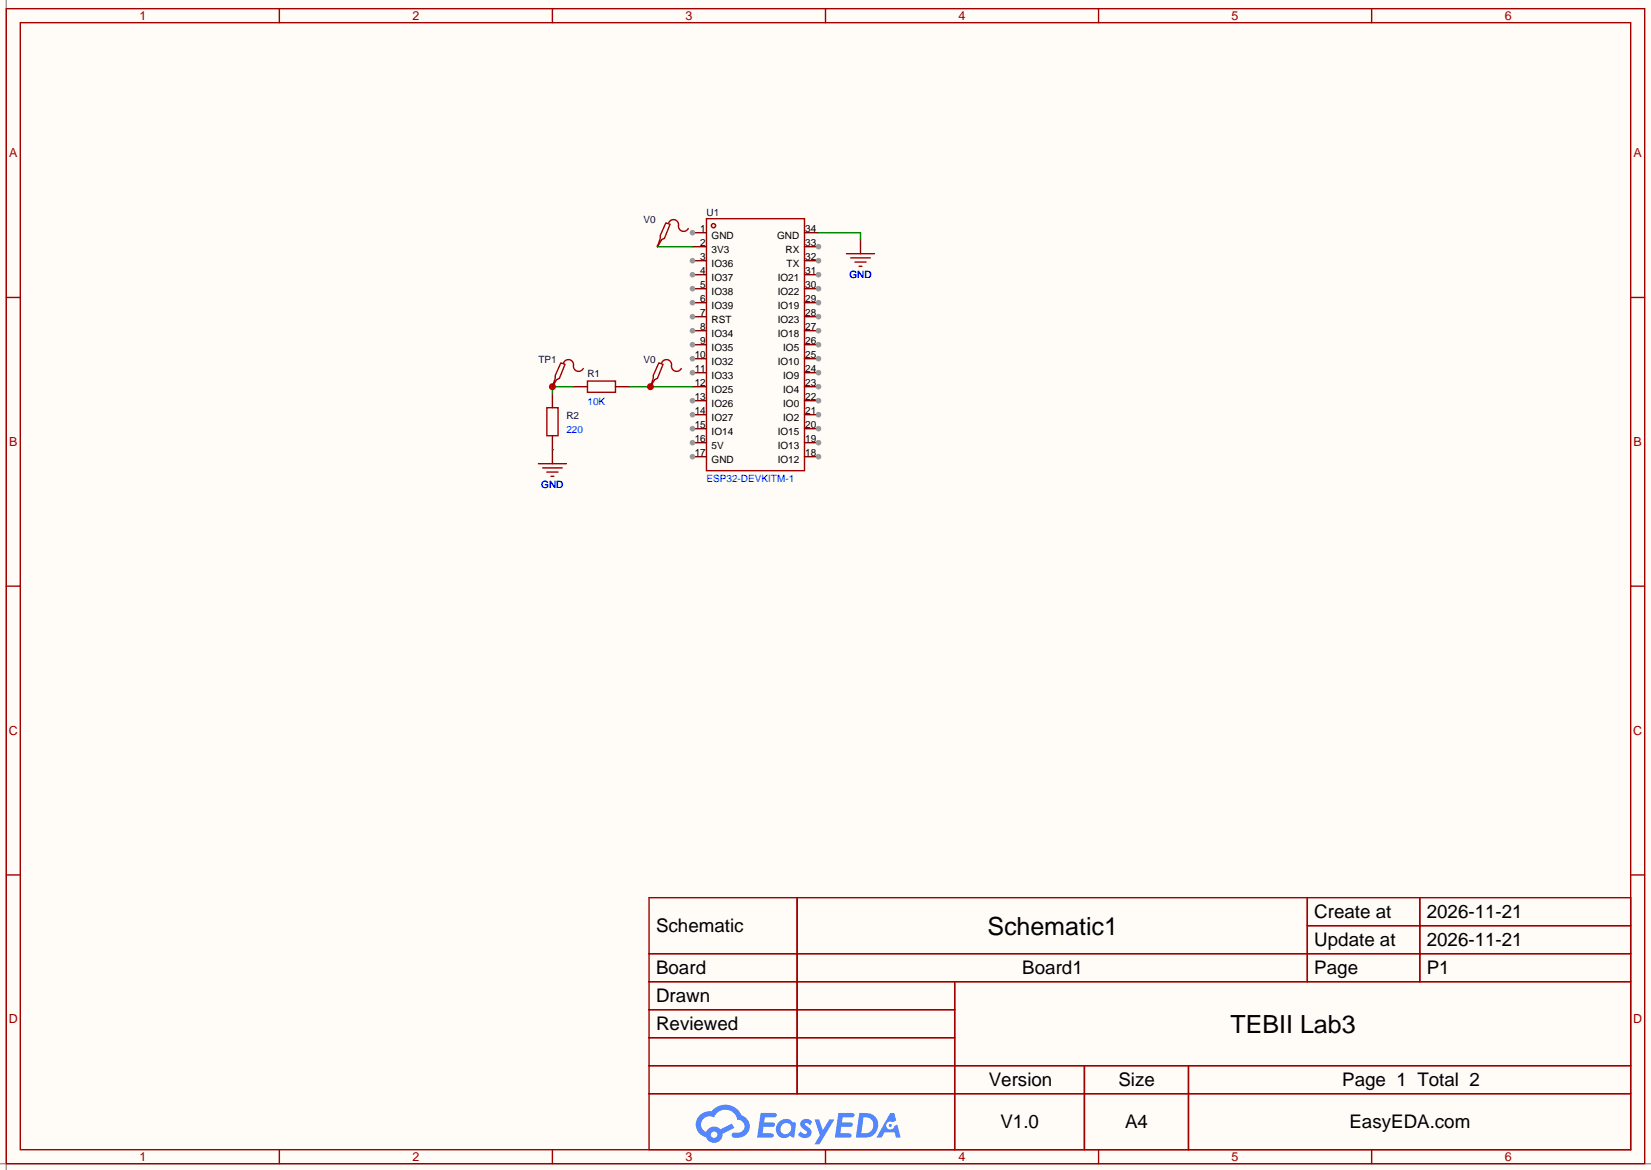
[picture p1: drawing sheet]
<svg xmlns="http://www.w3.org/2000/svg" width="299mm" height="212mm" viewBox="0 0 299 212" stroke-linecap="round" stroke-linejoin="round" font-family="sans-serif">
<path d="M0 0h299.5v212.3h-299.5z" fill="#fffcf7"/>
<path d="M1.1 0v212.3M0 211.1h299.5" fill="none" stroke="#999" stroke-width=".25"/>
<g fill="none" stroke="#a10000" stroke-width=".25">
<path d="M1.1 1.6h297.2v209.5h-297.2zM3.7 4.1h292.1v204.5h-292.1zM50.7 1.6v2.5M100.2 1.6v2.5M149.7 1.6v2.5M199.3 1.6v2.5M248.8 1.6v2.5M1.1 54h2.6M295.8 54h2.5M1.1 106.4h2.6M295.8 106.4h2.5M1.1 158.7h2.6"/>
<path d="M295.8 158.7h2.5M117.7 162.9h178.1v45.7h-178.1zM117.7 173h178.1M117.7 178.1h178.1M144.6 162.9v35.5M173.2 178.1v30.5M237.1 162.9v15.2M237.1 167.9h58.7M257.5 162.9v15.2M117.7 183.2h55.5M117.7 193.3h178.1M117.7 188.3h55.5"/>
<path d="M117.7 198.4h178.1M196.7 193.3v15.3M215.6 193.3v15.3M50.7 208.6v2.5M100.2 208.6v2.5M149.7 208.6v2.5M199.3 208.6v2.5M248.8 208.6v2.5"/>
</g>
<g fill="#5487ff">
<path d="M145.5 203.3a1.3 1.3 0 0 1 1.8 .2l-.4 .7a.54 .54 0 0 0-.9-.3l.1 .2a1.58 1.58 0 0 1 1.1 1.6 1.43 1.43 0 0 1-2.5 .2l.5-.6a.64 .64 0 0 0 .5 .4 .64 .64 0 0 0 .7-.2l-.2-.3a1.6 1.6 0 0 1-1-1.5z"/>
<path d="M147.7 203.1h.9l.7 2 1.1-2h.9l-2.7 4.5h-.9l1-1.7z"/>
<path d="M138 201.9h1.6a1.31 1.31 0 0 1 1.2 .2 .4 .4 0 0 1-.3 .6h-1.8l-.1 .9h1.6a.4 .4 0 0 1 .4 .5 .4 .4 0 0 1-.4 .3h-1.7l-.2 1.2h.8a1.23 1.23 0 0 1 1.2 .2 .39 .39 0 0 1-.3 .6h-2.7z"/>
<path d="M152.1 201.9h1.6a1.32 1.32 0 0 1 1.3 .2 .39 .39 0 0 1-.4 .6h-1.7l-.2 .9h1.7a.4 .4 0 0 1 .3 .5 .4 .4 0 0 1-.4 .3h-1.7l-.2 1.2h.8a1.23 1.23 0 0 1 1.2 .2 .39 .39 0 0 1-.3 .6h-2.7z"/>
<path d="M161.5 201.9h.7l.4 1.4-.7 .3a.75 .75 0 0 0-1.1 .3 .75 .75 0 0 0 .5 1.1 .75 .75 0 0 0 .9-.7l.6-.3 .6 2.4h-.9l-.2-1h-1.9l-.5 1h-.9z"/>
<path d="M155.9 201.9l-.7 4.5h1.5a2.27 2.27 0 0 0 2.6-2.3 2.27 2.27 0 0 0-2.7-2.2zM156.6 202.7a1.5 1.5 0 0 1 1.8 1.5 1.5 1.5 0 0 1-1.9 1.4h-.3z"/>
<path d="M141.3 203.5a1.62 1.62 0 0 0-.4 2.2 1.62 1.62 0 0 0 2 .6l.4-.3 .3 .3 .5 .1 .3-2.5-.2-.2-.4-.1a1.58 1.58 0 0 0-2.5-.1zM141.9 204.1a.99 .99 0 0 1 1.6 .3 .99 .99 0 0 1-.9 1.3 .94 .94 0 0 1-1-.5 .94 .94 0 0 1 .3-1.1z"/>
<path d="M126.9 202.3a2.37 2.37 0 0 0 1.2 4 1.54 1.54 0 0 0 1.7 1 1.54 1.54 0 0 0 1.3-1.6l2.1-1.1-.5-.7-2 1a1.57 1.57 0 0 0-2.6 .5 1.5 1.5 0 0 1-.8-2.1 1.5 1.5 0 0 1 2.2-.5 2.23 2.23 0 0 1 2.3-1.5 2.23 2.23 0 0 1 2 1.9 1.16 1.16 0 0 1 1.2 1 1.16 1.16 0 0 1-1 1.3h-.7a.47 .47 0 0 0-.6 .4 .47 .47 0 0 0 .4 .5 2.23 2.23 0 0 0 2.3-.6 2.23 2.23 0 0 0 .4-2.3 2.16 2.16 0 0 0-1.3-1.1 3.2 3.2 0 0 0-5.4-.8l-1.2 .1zM129 205.9a.58 .58 0 0 1 1.1 0 .58 .58 0 0 1-1.1 0z"/>
<circle cx="161.5" cy="204.2" r=".28"/>
</g>
<g fill="none" stroke="#a10000" stroke-width=".25">
<path d="M128.1 39.7h17.8v45.7h-17.8z"/>
<circle cx="129.4" cy="40.9" r=".38"/>
</g>
<path d="M125.6 42.2h2.5" fill="none" stroke="#870000" stroke-width=".25"/>
<circle cx="125.6" cy="42.2" r=".51" fill="#999"/>
<path d="M125.6 44.8h2.5M125.6 47.3h2.5" fill="none" stroke="#870000" stroke-width=".25"/>
<circle cx="125.6" cy="47.3" r=".51" fill="#999"/>
<path d="M125.6 49.8h2.5" fill="none" stroke="#870000" stroke-width=".25"/>
<circle cx="125.6" cy="49.8" r=".51" fill="#999"/>
<path d="M125.6 52.4h2.5" fill="none" stroke="#870000" stroke-width=".25"/>
<circle cx="125.6" cy="52.4" r=".51" fill="#999"/>
<path d="M125.6 54.9h2.5" fill="none" stroke="#870000" stroke-width=".25"/>
<circle cx="125.6" cy="54.9" r=".51" fill="#999"/>
<path d="M125.6 57.5h2.5" fill="none" stroke="#870000" stroke-width=".25"/>
<circle cx="125.6" cy="57.5" r=".51" fill="#999"/>
<path d="M125.6 60h2.5" fill="none" stroke="#870000" stroke-width=".25"/>
<circle cx="125.6" cy="60" r=".51" fill="#999"/>
<path d="M125.6 62.5h2.5" fill="none" stroke="#870000" stroke-width=".25"/>
<circle cx="125.6" cy="62.5" r=".51" fill="#999"/>
<path d="M125.6 65.1h2.5" fill="none" stroke="#870000" stroke-width=".25"/>
<circle cx="125.6" cy="65.1" r=".51" fill="#999"/>
<path d="M125.6 67.6h2.5" fill="none" stroke="#870000" stroke-width=".25"/>
<circle cx="125.6" cy="67.6" r=".51" fill="#999"/>
<path d="M125.6 70.2h2.5M125.6 72.7h2.5" fill="none" stroke="#870000" stroke-width=".25"/>
<circle cx="125.6" cy="72.7" r=".51" fill="#999"/>
<path d="M125.6 75.2h2.5" fill="none" stroke="#870000" stroke-width=".25"/>
<circle cx="125.6" cy="75.2" r=".51" fill="#999"/>
<path d="M125.6 77.8h2.5" fill="none" stroke="#870000" stroke-width=".25"/>
<circle cx="125.6" cy="77.8" r=".51" fill="#999"/>
<path d="M125.6 80.3h2.5" fill="none" stroke="#870000" stroke-width=".25"/>
<circle cx="125.6" cy="80.3" r=".51" fill="#999"/>
<path d="M125.6 82.9h2.5" fill="none" stroke="#870000" stroke-width=".25"/>
<circle cx="125.6" cy="82.9" r=".51" fill="#999"/>
<path d="M145.9 82.9h2.6" fill="none" stroke="#870000" stroke-width=".25"/>
<circle cx="148.5" cy="82.9" r=".51" fill="#999"/>
<path d="M145.9 80.3h2.6" fill="none" stroke="#870000" stroke-width=".25"/>
<circle cx="148.5" cy="80.3" r=".51" fill="#999"/>
<path d="M145.9 77.8h2.6" fill="none" stroke="#870000" stroke-width=".25"/>
<circle cx="148.5" cy="77.8" r=".51" fill="#999"/>
<path d="M145.9 75.2h2.6" fill="none" stroke="#870000" stroke-width=".25"/>
<circle cx="148.5" cy="75.2" r=".51" fill="#999"/>
<path d="M145.9 72.7h2.6" fill="none" stroke="#870000" stroke-width=".25"/>
<circle cx="148.5" cy="72.7" r=".51" fill="#999"/>
<path d="M145.9 70.2h2.6" fill="none" stroke="#870000" stroke-width=".25"/>
<circle cx="148.5" cy="70.2" r=".51" fill="#999"/>
<path d="M145.9 67.6h2.6" fill="none" stroke="#870000" stroke-width=".25"/>
<circle cx="148.5" cy="67.6" r=".51" fill="#999"/>
<path d="M145.9 65.1h2.6" fill="none" stroke="#870000" stroke-width=".25"/>
<circle cx="148.5" cy="65.1" r=".51" fill="#999"/>
<path d="M145.9 62.5h2.6" fill="none" stroke="#870000" stroke-width=".25"/>
<circle cx="148.5" cy="62.5" r=".51" fill="#999"/>
<path d="M145.9 60h2.6" fill="none" stroke="#870000" stroke-width=".25"/>
<circle cx="148.5" cy="60" r=".51" fill="#999"/>
<path d="M145.9 57.5h2.6" fill="none" stroke="#870000" stroke-width=".25"/>
<circle cx="148.5" cy="57.5" r=".51" fill="#999"/>
<path d="M145.9 54.9h2.6" fill="none" stroke="#870000" stroke-width=".25"/>
<circle cx="148.5" cy="54.9" r=".51" fill="#999"/>
<path d="M145.9 52.4h2.6" fill="none" stroke="#870000" stroke-width=".25"/>
<circle cx="148.5" cy="52.4" r=".51" fill="#999"/>
<path d="M145.9 49.8h2.6" fill="none" stroke="#870000" stroke-width=".25"/>
<circle cx="148.5" cy="49.8" r=".51" fill="#999"/>
<path d="M145.9 47.3h2.6" fill="none" stroke="#870000" stroke-width=".25"/>
<circle cx="148.5" cy="47.3" r=".51" fill="#999"/>
<path d="M145.9 44.8h2.6" fill="none" stroke="#870000" stroke-width=".25"/>
<circle cx="148.5" cy="44.8" r=".51" fill="#999"/>
<path d="M145.9 42.2h2.6M156.1 43.5v2.5M100.2 69.9v.3M100.2 71.4v2.6M100.2 79v5.1M104 70.2h2.6M111.6 70.2h2.6" fill="none" stroke="#870000" stroke-width=".25"/>
<path d="M153.5 46h5.1M154.3 46.8h3.6M155.1 47.6h2M155.8 48.3h.5M99.2 74h2v5h-2zM106.6 69.1h5v2.1h-5zM97.7 84.1h5M98.4 84.9h3.6M99.2 85.7h2M99.9 86.4h.6" fill="none" stroke="#a10000" stroke-width=".25"/>
<path d="M148.5 42.2h7.6v1.3M104 70.2h-3.8v1.2M114.2 70.2h11.4M100.2 81.6h.1" fill="none" stroke="#008700" stroke-width=".25"/>
<circle cx="100.2" cy="70.2" r=".63" fill="#c00"/>
<path d="M101.7 65.8l.8 .3-1 2.5-.5 .3-.8 1.3 .5-1.6v-.5zM102.2 65.8a.93 .93 0 0 1 1.2-.5 .93 .93 0 0 1 .6 1 .94 .94 0 0 0 .7 1 .94 .94 0 0 0 1.1-.4" fill="none" stroke="#a10000" stroke-width=".25"/>
<path d="M118 69.9v.3" fill="none" stroke="#870000" stroke-width=".25"/>
<circle cx="118" cy="70.2" r=".63" fill="#c00"/>
<path d="M120.8 40.4l.7 .3-1 2.5-.5 .3-.7 1.3 .5-1.6v-.5zM121.3 40.4a.93 .93 0 0 1 1.1-.5 .93 .93 0 0 1 .7 1 .94 .94 0 0 0 .6 1 .94 .94 0 0 0 1.1-.4M119.5 65.8l.8 .3-1 2.5-.6 .3-.7 1.3 .5-1.6v-.5zM120 65.8a.93 .93 0 0 1 1.1-.5 .93 .93 0 0 1 .7 1 .94 .94 0 0 0 .7 1 .94 .94 0 0 0 1.1-.4" fill="none" stroke="#a10000" stroke-width=".25"/>
<path d="M119.3 44.5v.3" fill="none" stroke="#870000" stroke-width=".25"/>
<path d="M119.3 44.8h6.3" fill="none" stroke="#008700" stroke-width=".25"/>
<g font-size="4.5">
<text x="179.1" y="169.7">Schematic1</text>
<text x="223.2" y="187.5">TEBII Lab3</text>
</g>
<g font-size="3.4">
<text x="238.4" y="166.6">Create at</text>
<text x="258.8" y="166.6">2026-11-21</text>
<text x="119" y="169.1">Schematic</text>
<text x="238.4" y="171.6">Update at</text>
<text x="258.8" y="171.6">2026-11-21</text>
<text x="119" y="176.7">Board</text>
<text x="185.4" y="176.7">Board1</text>
<text x="238.4" y="176.7">Page</text>
<text x="258.8" y="176.7">P1</text>
<text x="119" y="181.8">Drawn</text>
<text x="119" y="186.9">Reviewed</text>
<text x="179.4" y="197">Version</text>
<text x="202.9" y="197">Size</text>
<text x="243.5" y="197">Page 1 Total 2</text>
<text x="181.5" y="204.7">V1.0</text>
<text x="204.1" y="204.7">A4</text>
<text x="244.8" y="204.7">EasyEDA.com</text>
</g>
<g font-size="2.3" fill="#a00000">
<text x="25.3" y="3.6">1</text>
<text x="74.8" y="3.6">2</text>
<text x="124.3" y="3.6">3</text>
<text x="173.9" y="3.6">4</text>
<text x="223.4" y="3.6">5</text>
<text x="272.9" y="3.6">6</text>
<text x="1.7" y="28.5">A</text>
<text x="296.3" y="28.5">A</text>
<text x="1.7" y="80.9">B</text>
<text x="296.3" y="80.9">B</text>
<text x="1.6" y="133.3">C</text>
<text x="296.2" y="133.3">C</text>
<text x="1.6" y="185.7">D</text>
<text x="296.2" y="185.7">D</text>
<text x="25.3" y="210.6">1</text>
<text x="74.8" y="210.6">2</text>
<text x="124.3" y="210.6">3</text>
<text x="173.9" y="210.6">4</text>
<text x="223.4" y="210.6">5</text>
<text x="272.9" y="210.6">6</text>
</g>
<g font-size="1.8" fill="#000080">
<text x="116.7" y="40.5">V0</text>
<text x="128.1" y="39.2">U1</text>
<text x="154.1" y="50.4">GND</text>
<text x="97.7" y="65.9">TP1</text>
<text x="116.7" y="65.9">V0</text>
<text x="106.6" y="68.5">R1</text>
<text x="102.7" y="76.1">R2</text>
<text x="98.2" y="88.5">GND</text>
</g>
<g font-size="1.8">
<text x="127" y="42">1</text>
<text x="127" y="44.6">2</text>
<text x="127" y="47.1">3</text>
<text x="129.1" y="43.3">GND</text>
<text x="129.1" y="45.8">3V3</text>
<text x="141" y="43.3">GND</text>
<text x="142.5" y="45.8">RX</text>
<text x="146" y="47.1">32</text>
<text x="146" y="44.6">33</text>
<text x="146" y="42">34</text>
<text x="127" y="49.6">4</text>
<text x="127" y="52.2">5</text>
<text x="129.1" y="48.4">IO36</text>
<text x="129.1" y="50.9">IO37</text>
<text x="129.1" y="53.4">IO38</text>
<text x="141.1" y="53.4">IO22</text>
<text x="141.1" y="50.9">IO21</text>
<text x="142.7" y="48.4">TX</text>
<text x="146" y="52.2">30</text>
<text x="146" y="49.6">31</text>
<text x="127" y="54.7">6</text>
<text x="127" y="57.3">7</text>
<text x="127" y="59.8">8</text>
<text x="129.1" y="56">IO39</text>
<text x="129.1" y="58.5">RST</text>
<text x="141.1" y="58.5">IO23</text>
<text x="141.1" y="56">IO19</text>
<text x="146" y="59.8">27</text>
<text x="146" y="57.3">28</text>
<text x="146" y="54.7">29</text>
<text x="126" y="64.9">10</text>
<text x="127" y="62.3">9</text>
<text x="129.1" y="61.1">IO34</text>
<text x="129.1" y="63.6">IO35</text>
<text x="141.1" y="61.1">IO18</text>
<text x="142.1" y="63.6">IO5</text>
<text x="146" y="64.9">25</text>
<text x="146" y="62.3">26</text>
<text x="126" y="67.4">11</text>
<text x="126" y="70">12</text>
<text x="129.1" y="66.1">IO32</text>
<text x="129.1" y="68.7">IO33</text>
<text x="129.1" y="71.2">IO25</text>
<text x="141.1" y="66.1">IO10</text>
<text x="142.1" y="71.2">IO4</text>
<text x="142.1" y="68.7">IO9</text>
<text x="146" y="70">23</text>
<text x="146" y="67.4">24</text>
<text x="126" y="72.5">13</text>
<text x="126" y="75">14</text>
<text x="126" y="77.6">15</text>
<text x="129.1" y="73.8">IO26</text>
<text x="129.1" y="76.3">IO27</text>
<text x="142.1" y="76.3">IO2</text>
<text x="142.1" y="73.8">IO0</text>
<text x="146" y="77.6">20</text>
<text x="146" y="75">21</text>
<text x="146" y="72.5">22</text>
<text x="126" y="80.1">16</text>
<text x="126" y="82.7">17</text>
<text x="129.1" y="78.8">IO14</text>
<text x="129.1" y="81.4">5V</text>
<text x="129.1" y="83.9">GND</text>
<text x="141.1" y="83.9">IO12</text>
<text x="141.1" y="81.4">IO13</text>
<text x="141.1" y="78.8">IO15</text>
<text x="146" y="82.7">18</text>
<text x="146" y="80.1">19</text>
</g>
<g font-size="1.8" fill="#00f">
<text x="106.6" y="73.5">10K</text>
<text x="102.7" y="78.6">220</text>
<text x="128.1" y="87.5">ESP32-DEVKITM-1</text>
</g>
</svg>
